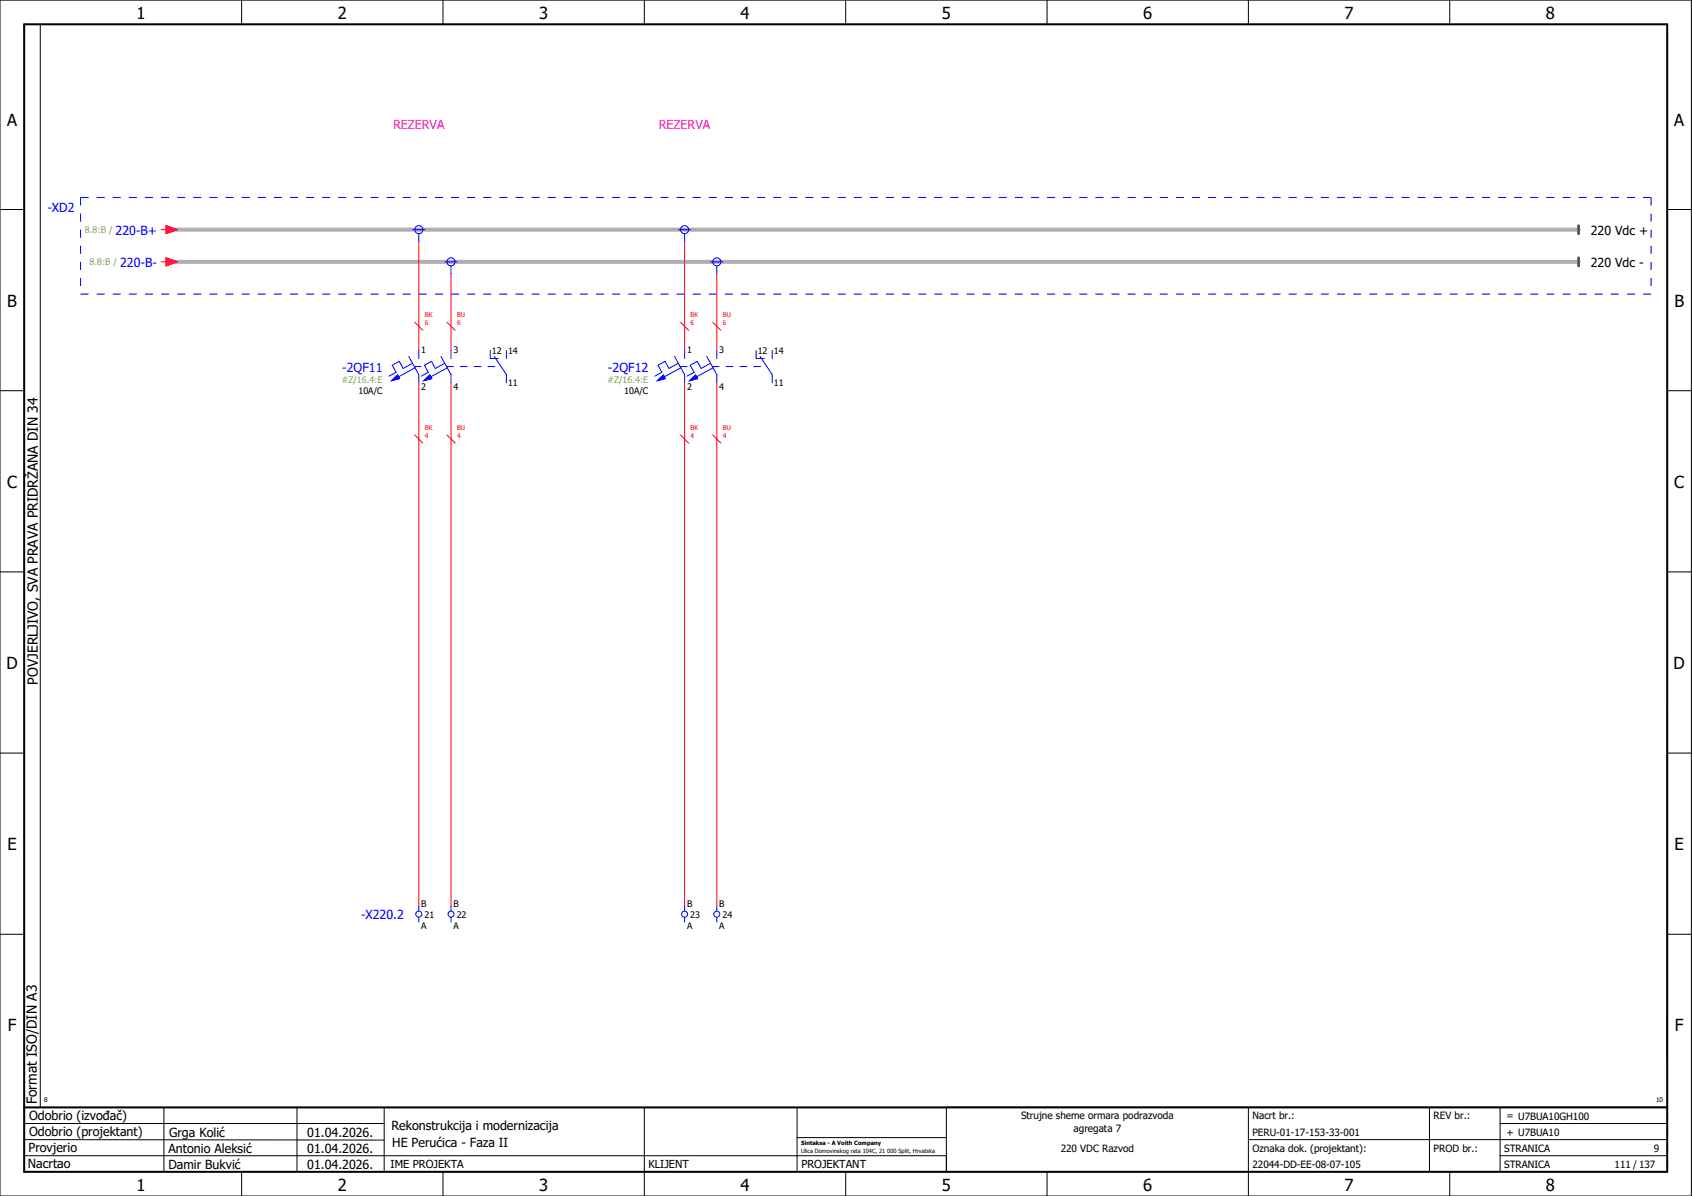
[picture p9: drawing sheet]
<svg xmlns="http://www.w3.org/2000/svg" width="420mm" height="297mm" viewBox="0 0 420 297" stroke-linecap="round" stroke-linejoin="round" font-family="sans-serif">
<g fill="none" stroke="#000" stroke-width=".25">
<path d="M0 0h420v297h-420zM10 6v269M60 0v6M110 0v6M160 0v6M210 0v6M260 0v6M310 0v6M360 0v6M0 52h6M414 52h6M0 97h6"/>
<path d="M414 97h6M0 142h6M414 142h6M414 176.3v87.4M0 187h6M414 187h6M0 232h6M414 232h6M6 279h89.4M40.7 275v16M73.7 274.9v16M95.4 275.1v16"/>
<path d="M160 275v22M197.9 275.1v16M310 275v22M355 275v16M372.5 279h41.5M372.5 275v16M414 275h-179v16M6 283l89.4 .1M6 287h229M60 291v6M110 291v6M197.9 282.5h37.1"/>
<path d="M210 291v6M260 291v6M310 283h104M360 291v6M372.5 287h41.5"/>
</g>
<path d="M6 6h408v285h-408zM6 275h408" fill="none" stroke="#000" stroke-width=".5"/>
<path d="M42 57h350M42 65h350" fill="none" stroke="#afafaf" stroke-width="1"/>
<g fill="none" stroke="#f00" stroke-width=".25">
<path d="M40 57h1.2M41.2 56l2.8 1-2.8 1zM40 65h1.2M41.2 64l2.8 1-2.8 1zM104 60v27M112 68v19M170 60v27M178 68v19M103 80l2 2M104 95v130M111 80l2 2M112 95v130"/>
<path d="M169 80l2 2M170 95v130M177 80l2 2M178 95v130M103 108l2 2M111 108l2 2M169 108l2 2M177 108l2 2"/>
</g>
<path d="M392 56v2M392 64v2" fill="none" stroke="#7f3f3f" stroke-width=".7"/>
<g fill="none" stroke="#00f" stroke-width=".25">
<path d="M102.5 57h3M104 58v2M168.5 57h3M170 58v2M110.5 65h3M112 66v2M176.5 65h3M178 66v2M97.2 94.5l1.5-1.4 .5 .9zM101.5 88.5l2.5 4.5v2M102.4 90.2l-2.3 1.3-1-1.8-1.7 1 1 1.8-1.8 .9M102.9 91h1.7"/>
<path d="M103.1 91.3l-4.1 2.3M104 87v2M105.2 94.5l1.5-1.4 .5 .9zM109.5 88.5l2.5 4.5v2M110.4 90.2l-2.3 1.3-1-1.8-1.7 1 1 1.8-1.8 .9M110.9 91h1.7M111.1 91.3l-4.1 2.3M112 87v2M114.3 91h1.7M117.7 91h1.7M121.2 91h1.7M121.7 87v2h2"/>
<path d="M122.8 88.5l3 4.5v2M125.8 87v2M163.2 94.5l1.5-1.4 .5 .9zM167.5 88.5l2.5 4.5v2M168.4 90.2l-2.3 1.3-1-1.8-1.7 1 1 1.8-1.8 .9M168.9 91h1.7M169.1 91.3l-4.1 2.3M170 87v2M171.2 94.5l1.5-1.4 .5 .9zM175.5 88.5l2.5 4.5v2M176.4 90.2l-2.3 1.3-1-1.8-1.7 1 1 1.8-1.8 .9M176.9 91h1.7"/>
<path d="M177.1 91.3l-4.1 2.3M178 87v2M180.3 91h1.7M183.7 91h1.7M187.2 91h1.7M187.8 87v2h2M188.7 88.5l3.1 4.5v2M191.7 87v2M104 225v1.3M104 227.8v1.2M112 225v1.3M112 227.8v1.2"/>
<path d="M170 225v1.3M170 227.8v1.2M178 225v1.3M178 227.8v1.2"/>
<circle cx="104" cy="57" r="1"/>
<circle cx="170" cy="57" r="1"/>
<circle cx="112" cy="65" r="1"/>
<circle cx="178" cy="65" r="1"/>
<circle cx="104" cy="227" r=".75"/>
<circle cx="112" cy="227" r=".75"/>
<circle cx="170" cy="227" r=".75"/>
<circle cx="178" cy="227" r=".75"/>
</g>
<g fill="#00f" stroke="#00f" stroke-width=".25">
<path d="M105.2 94.5l1.5-1.4 .5 .9z"/>
<path d="M97.2 94.5l1.5-1.4 .5 .9z"/>
<path d="M171.2 94.5l1.5-1.4 .5 .9z"/>
<path d="M163.2 94.5l1.5-1.4 .5 .9z"/>
</g>
<path d="M20 49h390M20 49v24M410 49v24M20 73h390" fill="none" stroke="#00f" stroke-width=".25" stroke-dasharray="2 2" stroke-linecap="butt"/>
<g fill="#f00" stroke="#f00" stroke-width=".25">
<path d="M41.2 56l2.8 1-2.8 1z"/>
<path d="M41.2 64l2.8 1-2.8 1z"/>
</g>
<g font-size="4.1">
<text x="33.9" y="4.7">1</text>
<text x="83.9" y="4.7">2</text>
<text x="133.9" y="4.7">3</text>
<text x="183.9" y="4.7">4</text>
<text x="233.9" y="4.7">5</text>
<text x="283.9" y="4.7">6</text>
<text x="333.9" y="4.7">7</text>
<text x="383.9" y="4.7">8</text>
<text x="1.8" y="31.2">A</text>
<text x="415.8" y="31.2">A</text>
<text x="1.8" y="76.2">B</text>
<text x="415.8" y="76.2">B</text>
<text x="1.8" y="121.2">C</text>
<text x="415.8" y="121.2">C</text>
<text x="1.6" y="166.2">D</text>
<text x="415.6" y="166.2">D</text>
<text x="1.8" y="211.2">E</text>
<text x="415.8" y="211.2">E</text>
<text x="1.9" y="256.2">F</text>
<text x="415.9" y="256.2">F</text>
<text x="33.9" y="295.7">1</text>
<text x="83.9" y="295.7">2</text>
<text x="133.9" y="295.7">3</text>
<text x="183.9" y="295.7">4</text>
<text x="233.9" y="295.7">5</text>
<text x="283.9" y="295.7">6</text>
<text x="333.9" y="295.7">7</text>
<text x="383.9" y="295.7">8</text>
</g>
<g font-size="3.4">
<text x="9.4" y="170" transform="rotate(-90 9.4 170)">POVJERLJIVO, SVA PRAVA PRIDRŽANA DIN 34</text>
<text x="9.2" y="274.3" transform="rotate(-90 9.2 274.3)">Format ISO/DIN A3</text>
</g>
<g font-size="3.1" fill="#f0f">
<text x="97.6" y="32.1">REZERVA</text>
<text x="163.6" y="32.1">REZERVA</text>
</g>
<g font-size="3.1" fill="#00f">
<text x="11.8" y="52.6">-XD2</text>
<text x="28.7" y="58.3">220-B+</text>
<text x="29.8" y="66.3">220-B-</text>
<text x="85" y="92.3">-2QF11</text>
<text x="151" y="92.3">-2QF12</text>
<text x="89.6" y="228.3">-X220.2</text>
</g>
<g font-size="3.1">
<text x="395" y="58.3">220 Vdc +</text>
<text x="395" y="66.3">220 Vdc -</text>
<text x="7.2" y="278.1">Odobrio (izvođač)</text>
<text x="97.2" y="280.5">Rekonstrukcija i modernizacija</text>
<text x="7.1" y="286.1">Provjerio</text>
<text x="7.2" y="282.1">Odobrio (projektant)</text>
<text x="41.8" y="286.2">Antonio Aleksić</text>
<text x="42" y="282.3">Grga Kolić</text>
<text x="76.3" y="282.3">01.04.2026.</text>
<text x="76.3" y="286.3">01.04.2026.</text>
<text x="97.4" y="284.8">HE Perućica - Faza II</text>
<text x="6.9" y="290">Nacrtao</text>
<text x="41.8" y="290.3">Damir Bukvić</text>
<text x="76.3" y="290.3">01.04.2026.</text>
</g>
<g font-size="2.7">
<text x="97" y="290.1">IME PROJEKTA</text>
<text x="161" y="290.1">KLIJENT</text>
<text x="199" y="290.1">PROJEKTANT</text>
</g>
<g font-size="2.5">
<text x="253.5" y="278">Strujne sheme ormara podrazvoda</text>
<text x="266.6" y="281">agregata 7</text>
<text x="311" y="278">Nacrt br.:</text>
<text x="356" y="278">REV br.:</text>
<text x="374.1" y="278">= U7BUA10GH100</text>
<text x="263.4" y="286">220 VDC Razvod</text>
<text x="311" y="286">Oznaka dok. (projektant):</text>
<text x="311" y="282">PERU-01-17-153-33-001</text>
<text x="356" y="286">PROD br.:</text>
<text x="373.5" y="286">STRANICA</text>
<text x="374.1" y="282.1">+ U7BUA10</text>
<text x="410.6" y="286">9</text>
<text x="311" y="290">22044-DD-EE-08-07-105</text>
<text x="373.5" y="290">STRANICA</text>
<text x="400.9" y="290">111 / 137</text>
</g>
<g font-size="2.2" fill="#7ca552">
<text x="21.1" y="57.9">8.8:B /</text>
<text x="22.2" y="65.9">8.8:B /</text>
<text x="84.9" y="95.2">#Z/16.4:E</text>
<text x="150.9" y="95.2">#Z/16.4:E</text>
</g>
<g font-size="2.2">
<text x="104.6" y="87.6">1</text>
<text x="112.6" y="87.6">3</text>
<text x="122.2" y="88">12</text>
<text x="126.2" y="88">14</text>
<text x="170.6" y="87.6">1</text>
<text x="178.6" y="87.6">3</text>
<text x="188.2" y="88">12</text>
<text x="192.1" y="88">14</text>
<text x="126.2" y="95.9">11</text>
<text x="192.1" y="95.9">11</text>
<text x="89" y="97.9">10A/C</text>
<text x="104.6" y="96.8">2</text>
<text x="112.6" y="96.8">4</text>
<text x="155" y="97.9">10A/C</text>
<text x="170.6" y="96.8">2</text>
<text x="178.6" y="96.8">4</text>
<text x="104.6" y="225.2">B</text>
<text x="105.4" y="227.9">21</text>
<text x="112.6" y="225.2">B</text>
<text x="113.4" y="227.9">22</text>
<text x="170.6" y="225.2">B</text>
<text x="171.4" y="227.9">23</text>
<text x="178.6" y="225.2">B</text>
<text x="179.4" y="227.9">24</text>
<text x="104.6" y="230.7">A</text>
<text x="112.6" y="230.7">A</text>
<text x="170.6" y="230.7">A</text>
<text x="178.6" y="230.7">A</text>
</g>
<g font-size="1.6" fill="#f00">
<text x="105.5" y="80.7">6</text>
<text x="105.5" y="78.8">BK</text>
<text x="113.5" y="80.7">6</text>
<text x="113.5" y="78.8">BU</text>
<text x="171.5" y="80.7">6</text>
<text x="171.5" y="78.8">BK</text>
<text x="179.5" y="80.7">6</text>
<text x="179.5" y="78.8">BU</text>
<text x="105.5" y="106.8">BK</text>
<text x="113.5" y="106.8">BU</text>
<text x="171.5" y="106.8">BK</text>
<text x="179.5" y="106.8">BU</text>
<text x="105.5" y="108.7">4</text>
<text x="113.5" y="108.7">4</text>
<text x="171.5" y="108.7">4</text>
<text x="179.5" y="108.7">4</text>
</g>
<g font-size="1.6">
<text x="11" y="273.7">8</text>
<text x="411.2" y="273.7">10</text>
</g>
<g font-size="1.4">
<text x="198.9" y="284.4">Sintaksa - A Voith Company</text>
<text x="198.9" y="286.4">Ulica Domovinskog rata 104C, 21 000 Split, Hrvatska</text>
</g>
</svg>
